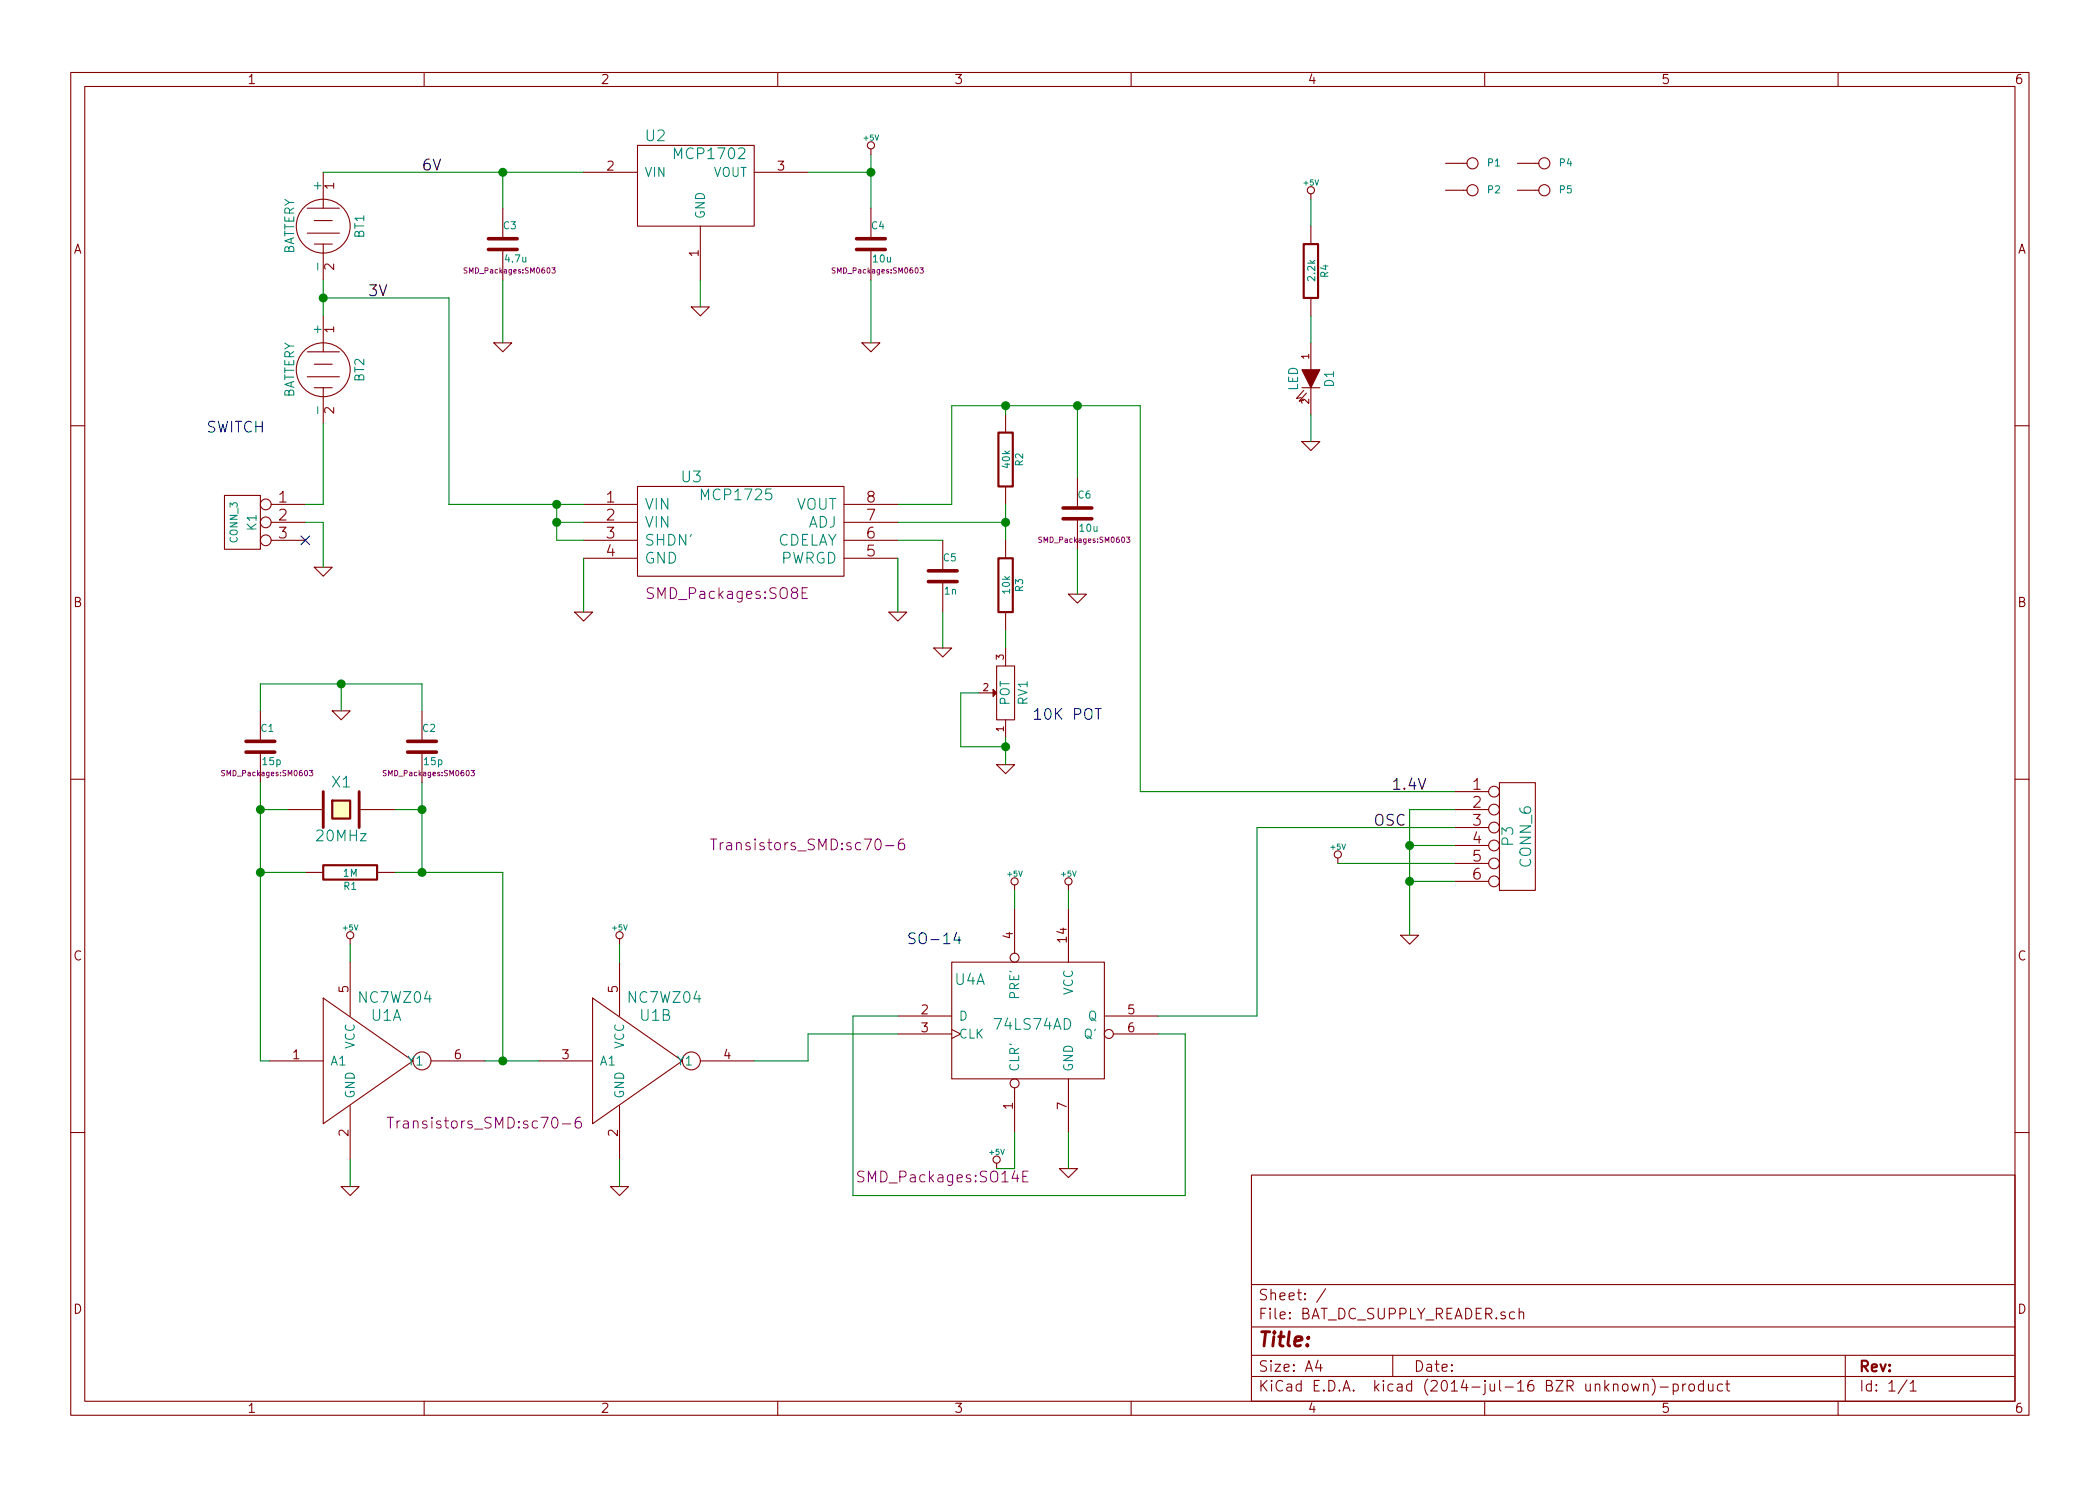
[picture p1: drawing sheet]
EESchema Schematic File Version 2
LIBS:power
LIBS:device
LIBS:transistors
LIBS:conn
LIBS:linear
LIBS:regul
LIBS:74xx
LIBS:cmos4000
LIBS:adc-dac
LIBS:memory
LIBS:xilinx
LIBS:special
LIBS:microcontrollers
LIBS:dsp
LIBS:microchip
LIBS:analog_switches
LIBS:motorola
LIBS:texas
LIBS:intel
LIBS:audio
LIBS:interface
LIBS:digital-audio
LIBS:philips
LIBS:display
LIBS:cypress
LIBS:siliconi
LIBS:opto
LIBS:atmel
LIBS:contrib
LIBS:valves
LIBS:SAUL
LIBS:BAT_DC_SUPPLY_READER-cache
EELAYER 24 0
EELAYER END
$Descr A4 11693 8268
encoding utf-8
Sheet 1 1
Title ""
Date ""
Rev ""
Comp ""
Comment1 ""
Comment2 ""
Comment3 ""
Comment4 ""
$EndDescr
$Comp
L C C3
U 1 1
P 2800 1350
F 0 "C3" H 2800 1450 40  0000 L CNN
F 1 "4.7u" H 2806 1265 40  0000 L CNN
F 2 "SMD_Packages:SM0603" H 2838 1200 30  0000 C CNN
F 3 "" H 2800 1350 60  0000 C CNN
	1    2800 1350
	1    0    0    -1  
$EndComp
$Comp
L BATTERY BT1
U 1 1
P 1800 1250
F 0 "BT1" H 1800 1450 50  0000 C CNN
F 1 "BATTERY" H 1800 1060 50  0000 C CNN
F 2 "Saul_footprints_new:CR123A" H 1800 1250 60  0001 C CNN
F 3 "" H 1800 1250 60  0000 C CNN
	1    1800 1250
	0    1    1    0   
$EndComp
$Comp
L GND #PWR01
U 1 1
P 1800 3150
F 0 "#PWR01" H 1800 3150 30  0001 C CNN
F 1 "GND" H 1800 3080 30  0001 C CNN
F 2 "" H 1800 3150 60  0000 C CNN
F 3 "" H 1800 3150 60  0000 C CNN
	1    1800 3150
	1    0    0    -1  
$EndComp
$Comp
L GND #PWR02
U 1 1
P 2800 1900
F 0 "#PWR02" H 2800 1900 30  0001 C CNN
F 1 "GND" H 2800 1830 30  0001 C CNN
F 2 "" H 2800 1900 60  0000 C CNN
F 3 "" H 2800 1900 60  0000 C CNN
	1    2800 1900
	1    0    0    -1  
$EndComp
$Comp
L R R2
U 1 1
P 5600 2550
F 0 "R2" V 5680 2550 40  0000 C CNN
F 1 "40k" V 5607 2551 40  0000 C CNN
F 2 "SMD_Packages:SM0603" V 5530 2550 30  0001 C CNN
F 3 "" H 5600 2550 30  0000 C CNN
	1    5600 2550
	1    0    0    -1  
$EndComp
$Comp
L GND #PWR03
U 1 1
P 5600 4250
F 0 "#PWR03" H 5600 4250 30  0001 C CNN
F 1 "GND" H 5600 4180 30  0001 C CNN
F 2 "" H 5600 4250 60  0000 C CNN
F 3 "" H 5600 4250 60  0000 C CNN
	1    5600 4250
	1    0    0    -1  
$EndComp
$Comp
L C C4
U 1 1
P 4850 1350
F 0 "C4" H 4850 1450 40  0000 L CNN
F 1 "10u" H 4856 1265 40  0000 L CNN
F 2 "SMD_Packages:SM0603" H 4888 1200 30  0000 C CNN
F 3 "" H 4850 1350 60  0000 C CNN
	1    4850 1350
	1    0    0    -1  
$EndComp
$Comp
L GND #PWR04
U 1 1
P 4850 1900
F 0 "#PWR04" H 4850 1900 30  0001 C CNN
F 1 "GND" H 4850 1830 30  0001 C CNN
F 2 "" H 4850 1900 60  0000 C CNN
F 3 "" H 4850 1900 60  0000 C CNN
	1    4850 1900
	1    0    0    -1  
$EndComp
$Comp
L GND #PWR05
U 1 1
P 7850 5200
F 0 "#PWR05" H 7850 5200 30  0001 C CNN
F 1 "GND" H 7850 5130 30  0001 C CNN
F 2 "" H 7850 5200 60  0000 C CNN
F 3 "" H 7850 5200 60  0000 C CNN
	1    7850 5200
	1    0    0    -1  
$EndComp
Text Label 7650 4600 0    60   ~ 0
OSC
$Comp
L CONN_6 P3
U 1 1
P 8450 4650
F 0 "P3" V 8400 4650 60  0000 C CNN
F 1 "CONN_6" V 8500 4650 60  0000 C CNN
F 2 "Pin_Headers:Pin_Header_Straight_1x06" H 8450 4650 60  0001 C CNN
F 3 "" H 8450 4650 60  0000 C CNN
	1    8450 4650
	1    0    0    -1  
$EndComp
Text Notes 1150 2400 0    60   ~ 0
SWITCH
$Comp
L R R4
U 1 1
P 7300 1500
F 0 "R4" V 7380 1500 40  0000 C CNN
F 1 "2.2k" V 7307 1501 40  0000 C CNN
F 2 "SMD_Packages:SM0603" V 7230 1500 30  0001 C CNN
F 3 "" H 7300 1500 30  0000 C CNN
	1    7300 1500
	1    0    0    -1  
$EndComp
$Comp
L LED D1
U 1 1
P 7300 2100
F 0 "D1" H 7300 2200 50  0000 C CNN
F 1 "LED" H 7300 2000 50  0000 C CNN
F 2 "SMD_Packages:SM1206" H 7300 2100 60  0001 C CNN
F 3 "" H 7300 2100 60  0000 C CNN
	1    7300 2100
	0    1    1    0   
$EndComp
$Comp
L GND #PWR06
U 1 1
P 7300 2450
F 0 "#PWR06" H 7300 2450 30  0001 C CNN
F 1 "GND" H 7300 2380 30  0001 C CNN
F 2 "" H 7300 2450 60  0000 C CNN
F 3 "" H 7300 2450 60  0000 C CNN
	1    7300 2450
	1    0    0    -1  
$EndComp
$Comp
L CONN_1 P1
U 1 1
P 8200 900
F 0 "P1" H 8280 900 40  0000 L CNN
F 1 "CONN_1" H 8200 955 30  0001 C CNN
F 2 "Saul_footprints:Mhole" H 7750 1000 60  0001 C CNN
F 3 "" H 8200 900 60  0000 C CNN
	1    8200 900 
	1    0    0    -1  
$EndComp
$Comp
L CONN_1 P2
U 1 1
P 8200 1050
F 0 "P2" H 8280 1050 40  0000 L CNN
F 1 "CONN_1" H 8200 1105 30  0001 C CNN
F 2 "Saul_footprints:Mhole" H 8200 950 60  0001 C CNN
F 3 "" H 8200 1050 60  0000 C CNN
	1    8200 1050
	1    0    0    -1  
$EndComp
$Comp
L CONN_1 P4
U 1 1
P 8600 900
F 0 "P4" H 8680 900 40  0000 L CNN
F 1 "CONN_1" H 8600 955 30  0001 C CNN
F 2 "Saul_footprints:Mhole" H 8900 1000 60  0001 C CNN
F 3 "" H 8600 900 60  0000 C CNN
	1    8600 900 
	1    0    0    -1  
$EndComp
$Comp
L CONN_1 P5
U 1 1
P 8600 1050
F 0 "P5" H 8680 1050 40  0000 L CNN
F 1 "CONN_1" H 8600 1105 30  0001 C CNN
F 2 "Saul_footprints:Mhole" H 9500 900 60  0001 C CNN
F 3 "" H 8600 1050 60  0000 C CNN
	1    8600 1050
	1    0    0    -1  
$EndComp
$Comp
L BATTERY BT2
U 1 1
P 1800 2050
F 0 "BT2" H 1800 2250 50  0000 C CNN
F 1 "BATTERY" H 1800 1860 50  0000 C CNN
F 2 "Saul_footprints_new:CR123A" H 1800 2050 60  0001 C CNN
F 3 "" H 1800 2050 60  0000 C CNN
	1    1800 2050
	0    1    1    0   
$EndComp
$Comp
L CRYSTAL X1
U 1 1
P 1900 4500
F 0 "X1" H 1900 4650 60  0000 C CNN
F 1 "20MHz" H 1900 4350 60  0000 C CNN
F 2 "Crystals:Crystal_HC49-U_Vertical" H 1900 4500 60  0001 C CNN
F 3 "" H 1900 4500 60  0000 C CNN
	1    1900 4500
	1    0    0    -1  
$EndComp
$Comp
L C C1
U 1 1
P 1450 4150
F 0 "C1" H 1450 4250 40  0000 L CNN
F 1 "15p" H 1456 4065 40  0000 L CNN
F 2 "SMD_Packages:SM0603" H 1488 4000 30  0000 C CNN
F 3 "" H 1450 4150 60  0000 C CNN
	1    1450 4150
	1    0    0    -1  
$EndComp
$Comp
L C C2
U 1 1
P 2350 4150
F 0 "C2" H 2350 4250 40  0000 L CNN
F 1 "15p" H 2356 4065 40  0000 L CNN
F 2 "SMD_Packages:SM0603" H 2388 4000 30  0000 C CNN
F 3 "" H 2350 4150 60  0000 C CNN
	1    2350 4150
	1    0    0    -1  
$EndComp
$Comp
L GND #PWR07
U 1 1
P 1900 3950
F 0 "#PWR07" H 1900 3950 30  0001 C CNN
F 1 "GND" H 1900 3880 30  0001 C CNN
F 2 "" H 1900 3950 60  0000 C CNN
F 3 "" H 1900 3950 60  0000 C CNN
	1    1900 3950
	1    0    0    -1  
$EndComp
$Comp
L R R1
U 1 1
P 1950 4850
F 0 "R1" V 2030 4850 40  0000 C CNN
F 1 "1M" V 1957 4851 40  0000 C CNN
F 2 "SMD_Packages:SM0603" V 1880 4850 30  0001 C CNN
F 3 "" H 1950 4850 30  0000 C CNN
	1    1950 4850
	0    1    1    0   
$EndComp
$Comp
L NC7WZ04 U1
U 1 1
P 2000 5900
F 0 "U1" H 2150 6150 60  0000 C CNN
F 1 "NC7WZ04" H 2200 6250 60  0000 C CNN
F 2 "Transistors_SMD:sc70-6" H 2700 5550 60  0000 C CNN
F 3 "" H 3000 7100 60  0000 C CNN
	1    2000 5900
	1    0    0    -1  
$EndComp
$Comp
L +5V #PWR08
U 1 1
P 1950 5250
F 0 "#PWR08" H 1950 5340 20  0001 C CNN
F 1 "+5V" H 1950 5340 30  0000 C CNN
F 2 "" H 1950 5250 60  0000 C CNN
F 3 "" H 1950 5250 60  0000 C CNN
	1    1950 5250
	1    0    0    -1  
$EndComp
$Comp
L +5V #PWR09
U 1 1
P 7300 1100
F 0 "#PWR09" H 7300 1190 20  0001 C CNN
F 1 "+5V" H 7300 1190 30  0000 C CNN
F 2 "" H 7300 1100 60  0000 C CNN
F 3 "" H 7300 1100 60  0000 C CNN
	1    7300 1100
	1    0    0    -1  
$EndComp
$Comp
L +5V #PWR010
U 1 1
P 7450 4800
F 0 "#PWR010" H 7450 4890 20  0001 C CNN
F 1 "+5V" H 7450 4890 30  0000 C CNN
F 2 "" H 7450 4800 60  0000 C CNN
F 3 "" H 7450 4800 60  0000 C CNN
	1    7450 4800
	1    0    0    -1  
$EndComp
$Comp
L GND #PWR011
U 1 1
P 1950 6600
F 0 "#PWR011" H 1950 6600 30  0001 C CNN
F 1 "GND" H 1950 6530 30  0001 C CNN
F 2 "" H 1950 6600 60  0000 C CNN
F 3 "" H 1950 6600 60  0000 C CNN
	1    1950 6600
	1    0    0    -1  
$EndComp
$Comp
L NC7WZ04 U1
U 2 1
P 3500 5900
F 0 "U1" H 3650 6150 60  0000 C CNN
F 1 "NC7WZ04" H 3700 6250 60  0000 C CNN
F 2 "Transistors_SMD:sc70-6" H 4500 7100 60  0000 C CNN
F 3 "" H 4500 7100 60  0000 C CNN
	2    3500 5900
	1    0    0    -1  
$EndComp
$Comp
L +5V #PWR012
U 1 1
P 3450 5250
F 0 "#PWR012" H 3450 5340 20  0001 C CNN
F 1 "+5V" H 3450 5340 30  0000 C CNN
F 2 "" H 3450 5250 60  0000 C CNN
F 3 "" H 3450 5250 60  0000 C CNN
	1    3450 5250
	1    0    0    -1  
$EndComp
$Comp
L GND #PWR013
U 1 1
P 3450 6600
F 0 "#PWR013" H 3450 6600 30  0001 C CNN
F 1 "GND" H 3450 6530 30  0001 C CNN
F 2 "" H 3450 6600 60  0000 C CNN
F 3 "" H 3450 6600 60  0000 C CNN
	1    3450 6600
	1    0    0    -1  
$EndComp
$Comp
L 74LS74AD U4
U 1 1
P 5750 5700
F 0 "U4" H 5400 5950 60  0000 C CNN
F 1 "74LS74AD" H 5750 5700 60  0000 C CNN
F 2 "SMD_Packages:SO14E" H 5250 4850 60  0000 C CNN
F 3 "" H 5750 5700 60  0000 C CNN
	1    5750 5700
	1    0    0    -1  
$EndComp
$Comp
L GND #PWR014
U 1 1
P 5950 6500
F 0 "#PWR014" H 5950 6500 30  0001 C CNN
F 1 "GND" H 5950 6430 30  0001 C CNN
F 2 "" H 5950 6500 60  0000 C CNN
F 3 "" H 5950 6500 60  0000 C CNN
	1    5950 6500
	1    0    0    -1  
$EndComp
$Comp
L +5V #PWR015
U 1 1
P 5950 4950
F 0 "#PWR015" H 5950 5040 20  0001 C CNN
F 1 "+5V" H 5950 5040 30  0000 C CNN
F 2 "" H 5950 4950 60  0000 C CNN
F 3 "" H 5950 4950 60  0000 C CNN
	1    5950 4950
	1    0    0    -1  
$EndComp
$Comp
L +5V #PWR016
U 1 1
P 5650 4950
F 0 "#PWR016" H 5650 5040 20  0001 C CNN
F 1 "+5V" H 5650 5040 30  0000 C CNN
F 2 "" H 5650 4950 60  0000 C CNN
F 3 "" H 5650 4950 60  0000 C CNN
	1    5650 4950
	1    0    0    -1  
$EndComp
$Comp
L +5V #PWR017
U 1 1
P 5550 6500
F 0 "#PWR017" H 5550 6590 20  0001 C CNN
F 1 "+5V" H 5550 6590 30  0000 C CNN
F 2 "" H 5550 6500 60  0000 C CNN
F 3 "" H 5550 6500 60  0000 C CNN
	1    5550 6500
	1    0    0    -1  
$EndComp
Wire Wire Line
	1800 950  3250 950 
Wire Wire Line
	2800 950  2800 1150
Wire Wire Line
	2800 1550 2800 1900
Wire Wire Line
	5600 2800 5600 3000
Wire Wire Line
	5600 2300 5600 2250
Wire Wire Line
	4850 850  4850 1150
Wire Wire Line
	4850 1550 4850 1900
Wire Wire Line
	7000 4600 8100 4600
Wire Wire Line
	7450 4800 8100 4800
Wire Wire Line
	8100 4700 7850 4700
Wire Wire Line
	7850 4500 7850 5200
Wire Wire Line
	8100 4900 7850 4900
Connection ~ 7850 4900
Wire Wire Line
	8100 4500 7850 4500
Connection ~ 7850 4700
Wire Wire Line
	7300 2300 7300 2450
Wire Wire Line
	7300 1750 7300 1900
Wire Wire Line
	7300 1250 7300 1100
Wire Wire Line
	1450 4350 1450 5900
Wire Wire Line
	1450 4500 1600 4500
Wire Wire Line
	2200 4500 2350 4500
Wire Wire Line
	2350 4350 2350 4850
Wire Wire Line
	1450 3950 1450 3800
Wire Wire Line
	1450 3800 2350 3800
Wire Wire Line
	2350 3800 2350 3950
Wire Wire Line
	1900 3800 1900 3950
Connection ~ 1900 3800
Wire Wire Line
	1450 4850 1700 4850
Connection ~ 1450 4500
Wire Wire Line
	2200 4850 2800 4850
Connection ~ 2350 4500
Wire Wire Line
	1450 5900 1500 5900
Connection ~ 1450 4850
Wire Wire Line
	2800 4850 2800 5900
Wire Wire Line
	2700 5900 3000 5900
Connection ~ 2350 4850
Wire Wire Line
	1950 5250 1950 5350
Wire Wire Line
	1950 6450 1950 6600
Wire Wire Line
	3450 6450 3450 6600
Wire Wire Line
	3450 5350 3450 5250
Connection ~ 2800 5900
Wire Wire Line
	5950 6300 5950 6500
Wire Wire Line
	5950 4950 5950 5050
Wire Wire Line
	5650 4950 5650 5050
Wire Wire Line
	5650 6300 5650 6500
Wire Wire Line
	5650 6500 5550 6500
Wire Wire Line
	4200 5900 4500 5900
Wire Wire Line
	4500 5900 4500 5750
Wire Wire Line
	4500 5750 5000 5750
Wire Wire Line
	5000 5650 4750 5650
Wire Wire Line
	4750 5650 4750 6650
Wire Wire Line
	4750 6650 6600 6650
Wire Wire Line
	6600 6650 6600 5750
Wire Wire Line
	6600 5750 6450 5750
Wire Wire Line
	7000 4600 7000 5650
Wire Wire Line
	7000 5650 6450 5650
$Comp
L CONN_3 K1
U 1 1
P 1350 2900
F 0 "K1" V 1300 2900 50  0000 C CNN
F 1 "CONN_3" V 1400 2900 40  0000 C CNN
F 2 "Pin_Headers:Pin_Header_Straight_1x03" H 1350 2900 60  0001 C CNN
F 3 "" H 1350 2900 60  0000 C CNN
	1    1350 2900
	-1   0    0    -1  
$EndComp
Wire Wire Line
	1800 1550 1800 1750
$Comp
L MCP1702 U2
U 1 1
P 3200 1600
F 0 "U2" H 3650 2450 60  0000 C CNN
F 1 "MCP1702" H 3950 2350 60  0000 C CNN
F 2 "Transistors_SMD:sot89" H 3200 1600 60  0001 C CNN
F 3 "" H 3200 1600 60  0000 C CNN
	1    3200 1600
	1    0    0    -1  
$EndComp
$Comp
L R R3
U 1 1
P 5600 3250
F 0 "R3" V 5680 3250 40  0000 C CNN
F 1 "10k" V 5607 3251 40  0000 C CNN
F 2 "SMD_Packages:SM0603" V 5530 3250 30  0001 C CNN
F 3 "" H 5600 3250 30  0000 C CNN
	1    5600 3250
	1    0    0    -1  
$EndComp
Connection ~ 2800 950 
$Comp
L GND #PWR018
U 1 1
P 3900 1700
F 0 "#PWR018" H 3900 1700 30  0001 C CNN
F 1 "GND" H 3900 1630 30  0001 C CNN
F 2 "" H 3900 1700 60  0000 C CNN
F 3 "" H 3900 1700 60  0000 C CNN
	1    3900 1700
	1    0    0    -1  
$EndComp
Wire Wire Line
	3900 1550 3900 1700
Wire Wire Line
	4850 950  4500 950 
Wire Wire Line
	1800 3150 1800 2900
Wire Wire Line
	1800 2900 1700 2900
Wire Wire Line
	1700 2800 1800 2800
Wire Wire Line
	1800 2800 1800 2350
NoConn ~ 1700 3000
$Comp
L MCP1725 U3
U 1 1
P 4100 3000
F 0 "U3" H 3850 3350 60  0000 C CNN
F 1 "MCP1725" H 4100 3250 60  0000 C CNN
F 2 "SMD_Packages:SO8E" H 4050 2700 60  0000 C CNN
F 3 "" H 4100 3000 60  0000 C CNN
	1    4100 3000
	1    0    0    -1  
$EndComp
$Comp
L GND #PWR019
U 1 1
P 3250 3400
F 0 "#PWR019" H 3250 3400 30  0001 C CNN
F 1 "GND" H 3250 3330 30  0001 C CNN
F 2 "" H 3250 3400 60  0000 C CNN
F 3 "" H 3250 3400 60  0000 C CNN
	1    3250 3400
	1    0    0    -1  
$EndComp
$Comp
L GND #PWR020
U 1 1
P 5000 3400
F 0 "#PWR020" H 5000 3400 30  0001 C CNN
F 1 "GND" H 5000 3330 30  0001 C CNN
F 2 "" H 5000 3400 60  0000 C CNN
F 3 "" H 5000 3400 60  0000 C CNN
	1    5000 3400
	1    0    0    -1  
$EndComp
Wire Wire Line
	5000 3100 5000 3400
Wire Wire Line
	3250 3100 3250 3400
Wire Wire Line
	3100 3000 3250 3000
Wire Wire Line
	3100 2800 3100 3000
Wire Wire Line
	2500 2800 3250 2800
Wire Wire Line
	3250 2900 3100 2900
Connection ~ 3100 2900
Wire Wire Line
	1800 1650 2500 1650
Wire Wire Line
	2500 1650 2500 2800
Connection ~ 3100 2800
Connection ~ 1800 1650
$Comp
L C C5
U 1 1
P 5250 3200
F 0 "C5" H 5250 3300 40  0000 L CNN
F 1 "1n" H 5256 3115 40  0000 L CNN
F 2 "SMD_Packages:SM0603" H 5288 3050 30  0001 C CNN
F 3 "" H 5250 3200 60  0000 C CNN
	1    5250 3200
	1    0    0    -1  
$EndComp
$Comp
L GND #PWR021
U 1 1
P 5250 3600
F 0 "#PWR021" H 5250 3600 30  0001 C CNN
F 1 "GND" H 5250 3530 30  0001 C CNN
F 2 "" H 5250 3600 60  0000 C CNN
F 3 "" H 5250 3600 60  0000 C CNN
	1    5250 3600
	1    0    0    -1  
$EndComp
Wire Wire Line
	5250 3400 5250 3600
Wire Wire Line
	5250 3000 5000 3000
Wire Wire Line
	5000 2900 5600 2900
Connection ~ 5600 2900
Wire Wire Line
	5000 2800 5300 2800
Wire Wire Line
	5300 2800 5300 2250
Wire Wire Line
	5300 2250 6350 2250
Connection ~ 5600 2250
$Comp
L C C6
U 1 1
P 6000 2850
F 0 "C6" H 6000 2950 40  0000 L CNN
F 1 "10u" H 6006 2765 40  0000 L CNN
F 2 "SMD_Packages:SM0603" H 6038 2700 30  0000 C CNN
F 3 "" H 6000 2850 60  0000 C CNN
	1    6000 2850
	1    0    0    -1  
$EndComp
Wire Wire Line
	6000 2650 6000 2250
Connection ~ 6000 2250
$Comp
L POT RV1
U 1 1
P 5600 3850
F 0 "RV1" H 5600 3750 50  0000 C CNN
F 1 "POT" H 5600 3850 50  0000 C CNN
F 2 "Saul_footprints:R_POT_DIP" H 5600 3850 60  0001 C CNN
F 3 "" H 5600 3850 60  0000 C CNN
	1    5600 3850
	0    -1   -1   0   
$EndComp
Wire Wire Line
	5600 4250 5600 4100
Wire Wire Line
	5600 3600 5600 3500
Wire Wire Line
	5450 3850 5350 3850
Wire Wire Line
	5350 3850 5350 4150
Wire Wire Line
	5350 4150 5600 4150
Connection ~ 5600 4150
$Comp
L GND #PWR022
U 1 1
P 6000 3300
F 0 "#PWR022" H 6000 3300 30  0001 C CNN
F 1 "GND" H 6000 3230 30  0001 C CNN
F 2 "" H 6000 3300 60  0000 C CNN
F 3 "" H 6000 3300 60  0000 C CNN
	1    6000 3300
	1    0    0    -1  
$EndComp
Wire Wire Line
	6000 3050 6000 3300
$Comp
L +5V #PWR023
U 1 1
P 4850 850
F 0 "#PWR023" H 4850 940 20  0001 C CNN
F 1 "+5V" H 4850 940 30  0000 C CNN
F 2 "" H 4850 850 60  0000 C CNN
F 3 "" H 4850 850 60  0000 C CNN
	1    4850 850 
	1    0    0    -1  
$EndComp
Connection ~ 4850 950 
Text Notes 5750 4000 0    60   ~ 0
10K POT
Wire Wire Line
	6350 4400 8100 4400
Wire Wire Line
	6350 2250 6350 4400
Text Label 7750 4400 0    60   ~ 0
1.4V
Text Notes 5050 5250 0    60   ~ 0
SO-14
Text Label 2050 1650 0    60   ~ 0
3V
Text Label 2350 950  0    60   ~ 0
6V
$EndSCHEMATC
